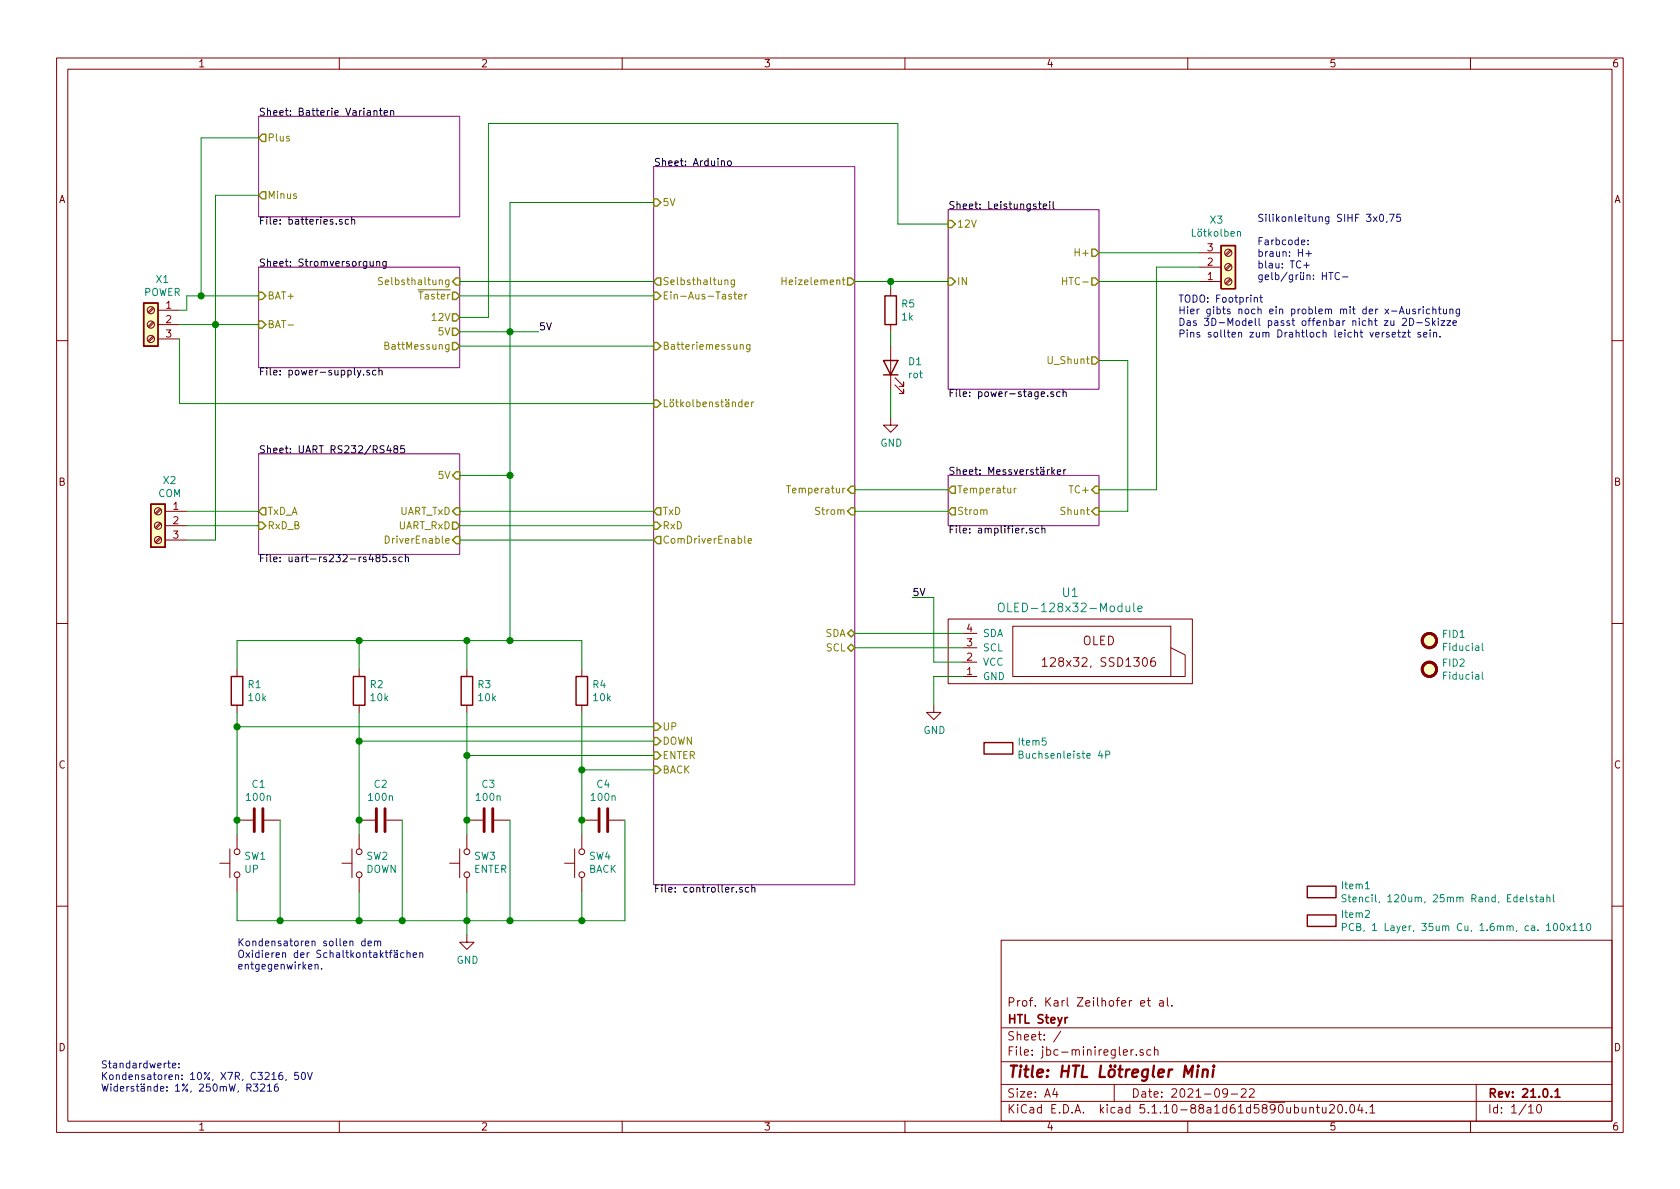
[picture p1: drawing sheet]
EESchema Schematic File Version 4
EELAYER 30 0
EELAYER END
$Descr A4 11693 8268
encoding utf-8
Sheet 1 10
Title "HTL Lötregler Mini"
Date "2021-09-22"
Rev "21.0.1"
Comp "HTL Steyr"
Comment1 "Prof. Karl Zeilhofer et al."
Comment2 ""
Comment3 ""
Comment4 ""
$EndDescr
$Sheet
S 4550 1150 1400 5000
U 608DBC3C
F0 "Arduino" 50
F1 "controller.sch" 50
F2 "Selbsthaltung" O L 4550 1950 50 
F3 "Heizelement" O R 5950 1950 50 
F4 "Temperatur" I R 5950 3400 50 
F5 "Batteriemessung" I L 4550 2400 50 
F6 "Ein-Aus-Taster" I L 4550 2050 50 
F7 "Strom" I R 5950 3550 50 
F8 "5V" I L 4550 1400 50 
F9 "UP" I L 4550 5050 50 
F10 "DOWN" I L 4550 5150 50 
F11 "ENTER" I L 4550 5250 50 
F12 "BACK" I L 4550 5350 50 
F13 "RxD" I L 4550 3650 50 
F14 "TxD" O L 4550 3550 50 
F15 "SCL" B R 5950 4500 50 
F16 "SDA" B R 5950 4400 50 
F17 "Lötkolbenständer" I L 4550 2800 50 
F18 "ComDriverEnable" O L 4550 3750 50 
$EndSheet
$Sheet
S 6600 3300 1050 350 
U 608DBC55
F0 "Messverstärker" 50
F1 "amplifier.sch" 50
F2 "TC+" I R 7650 3400 50 
F3 "Temperatur" O L 6600 3400 50 
F4 "Strom" O L 6600 3550 50 
F5 "Shunt" I R 7650 3550 50 
$EndSheet
$Sheet
S 6600 1450 1050 1250
U 608DBC6E
F0 "Leistungsteil" 50
F1 "power-stage.sch" 50
F2 "12V" I L 6600 1550 50 
F3 "IN" I L 6600 1950 50 
F4 "U_Shunt" O R 7650 2500 50 
F5 "HTC-" O R 7650 1950 50 
F6 "H+" O R 7650 1750 50 
$EndSheet
$Sheet
S 1800 1850 1400 700 
U 608DBC83
F0 "Stromversorgung" 50
F1 "power-supply.sch" 50
F2 "Selbsthaltung" I R 3200 1950 50 
F3 "BAT+" I L 1800 2050 50 
F4 "BAT-" I L 1800 2250 50 
F5 "~Taster" O R 3200 2050 50 
F6 "12V" O R 3200 2200 50 
F7 "5V" O R 3200 2300 50 
F8 "BattMessung" O R 3200 2400 50 
$EndSheet
$Comp
L Connector:Screw_Terminal_01x03 X3
U 1 1
P 8550 1850
F 0 "X3" H 8468 1525 50  0000 C CNN
F 1 "Lötkolben" H 8468 1616 50  0000 C CNN
F 2 "htl_connectors:Federklemme_KF142_3P_P5.08mm_C475145" H 8550 1850 50  0001 C CNN
F 3 "~" H 8550 1850 50  0001 C CNN
F 4 "C475145" H 8550 1850 50  0001 C CNN "DistOrderNr"
F 5 "LCSC" H 8550 1850 50  0001 C CNN "Distributor"
F 6 "0.1347" H 8550 1850 50  0001 C CNN "PriceEUR"
F 7 "100" H 8550 1850 50  0001 C CNN "PriceForQty"
F 8 "3 poles, 5.08mm, 15A 250V AWG14~22 1.5mm² P=5.08mm Spring Clamp System Terminal Block" H 8550 1850 50  0001 C CNN "Notes"
F 9 "41" H 8550 1850 50  0001 C CNN "Index"
	1    8550 1850
	1    0    0    1   
$EndComp
Wire Wire Line
	7650 1750 8350 1750
Wire Wire Line
	7650 1950 8350 1950
Wire Wire Line
	8350 1850 8050 1850
Wire Wire Line
	8050 1850 8050 3400
Wire Wire Line
	8050 3400 7650 3400
Wire Wire Line
	7650 2500 7850 2500
Wire Wire Line
	7850 2500 7850 3550
Wire Wire Line
	7850 3550 7650 3550
$Comp
L Connector:Screw_Terminal_01x03 X2
U 1 1
P 1100 3650
F 0 "X2" H 1018 3967 50  0000 C CNN
F 1 "COM" H 1018 3876 50  0000 C CNN
F 2 "htl_connectors:Federklemme_KF142_3P_P5.08mm_C475145" H 1100 3650 50  0001 C CNN
F 3 "~" H 1100 3650 50  0001 C CNN
F 4 "C475145" H 1100 3650 50  0001 C CNN "DistOrderNr"
F 5 "LCSC" H 1100 3650 50  0001 C CNN "Distributor"
F 6 "0.1347" H 1100 3650 50  0001 C CNN "PriceEUR"
F 7 "100" H 1100 3650 50  0001 C CNN "PriceForQty"
F 8 "3 poles, 5.08mm, 15A 250V AWG14~22 1.5mm² P=5.08mm Spring Clamp System Terminal Block" H 1100 3650 50  0001 C CNN "Notes"
F 9 "41" H 1100 3650 50  0001 C CNN "Index"
	1    1100 3650
	-1   0    0    -1  
$EndComp
Wire Wire Line
	1300 3550 1800 3550
Wire Wire Line
	1800 3650 1300 3650
Wire Wire Line
	1300 3750 1500 3750
$Sheet
S 1800 3150 1400 700 
U 60A756E2
F0 "UART RS232/RS485" 50
F1 "uart-rs232-rs485.sch" 50
F2 "5V" I R 3200 3300 50 
F3 "UART_TxD" I R 3200 3550 50 
F4 "RxD_B" I L 1800 3650 50 
F5 "UART_RxD" O R 3200 3650 50 
F6 "DriverEnable" I R 3200 3750 50 
F7 "TxD_A" O L 1800 3550 50 
$EndSheet
$Comp
L Switch:SW_Push SW?
U 1 1
P 3250 6000
AR Path="/608DBC3C/60AB2E65" Ref="SW?"  Part="1" 
AR Path="/60AB2E65" Ref="SW3"  Part="1" 
F 0 "SW3" V 3296 5952 50  0000 R CNN
F 1 "ENTER" V 3205 5952 50  0000 R CNN
F 2 "htl_smd:SW_Push_5.1mm_H1.5mm" H 3250 6200 50  0001 C CNN
F 3 "~" H 3250 6200 50  0001 C CNN
F 4 "C318884" H 3250 6000 50  0001 C CNN "DistOrderNr"
F 5 "LCSC" H 3250 6000 50  0001 C CNN "Distributor"
F 6 "TS-1187A-B-A-B" H 3250 6000 50  0001 C CNN "ManPartNr"
F 7 "XKB Connectivity" H 3250 6000 50  0001 C CNN "Manufacturer"
F 8 "SPST 50mA @ 12VDC Vertical Round Button 160gf SMD Tactile Switches" H 3250 6000 50  0001 C CNN "Notes"
F 9 "0.01" H 3250 6000 50  0001 C CNN "PriceEUR"
F 10 "500" H 3250 6000 50  0001 C CNN "PriceForQty"
F 11 "https://lcsc.com/product-detail/Tactile-Switches_XKB-Connectivity-TS-1187A-B-A-B_C318884.html" H 3250 6000 50  0001 C CNN "Weblink"
F 12 "33" H 3250 6000 50  0001 C CNN "Index"
	1    3250 6000
	0    -1   -1   0   
$EndComp
$Comp
L Switch:SW_Push SW?
U 1 1
P 4050 6000
AR Path="/608DBC3C/60AB2E6B" Ref="SW?"  Part="1" 
AR Path="/60AB2E6B" Ref="SW4"  Part="1" 
F 0 "SW4" V 4096 5952 50  0000 R CNN
F 1 "BACK" V 4005 5952 50  0000 R CNN
F 2 "htl_smd:SW_Push_5.1mm_H1.5mm" H 4050 6200 50  0001 C CNN
F 3 "~" H 4050 6200 50  0001 C CNN
F 4 "C318884" H 4050 6000 50  0001 C CNN "DistOrderNr"
F 5 "LCSC" H 4050 6000 50  0001 C CNN "Distributor"
F 6 "TS-1187A-B-A-B" H 4050 6000 50  0001 C CNN "ManPartNr"
F 7 "XKB Connectivity" H 4050 6000 50  0001 C CNN "Manufacturer"
F 8 "SPST 50mA @ 12VDC Vertical Round Button 160gf SMD Tactile Switches" H 4050 6000 50  0001 C CNN "Notes"
F 9 "0.01" H 4050 6000 50  0001 C CNN "PriceEUR"
F 10 "500" H 4050 6000 50  0001 C CNN "PriceForQty"
F 11 "https://lcsc.com/product-detail/Tactile-Switches_XKB-Connectivity-TS-1187A-B-A-B_C318884.html" H 4050 6000 50  0001 C CNN "Weblink"
F 12 "33" H 4050 6000 50  0001 C CNN "Index"
	1    4050 6000
	0    -1   -1   0   
$EndComp
$Comp
L Device:R R?
U 1 1
P 3250 4800
AR Path="/608DBC3C/60AB2E71" Ref="R?"  Part="1" 
AR Path="/60AB2E71" Ref="R3"  Part="1" 
F 0 "R3" H 3320 4846 50  0000 L CNN
F 1 "10k" H 3320 4755 50  0000 L CNN
F 2 "Resistor_SMD:R_1206_3216Metric" V 3180 4800 50  0001 C CNN
F 3 "~" H 3250 4800 50  0001 C CNN
F 4 "0.01" H 3250 4800 50  0001 C CNN "PriceEUR"
F 5 "C118075" H 3250 4800 50  0001 C CNN "DistOrderNr"
F 6 "LCSC" H 3250 4800 50  0001 C CNN "Distributor"
F 7 "10kΩ ±5% 0.25W ±100ppm/℃ 3216 Chip Resistor" H 3250 4800 50  0001 C CNN "Notes"
F 8 "15" H 3250 4800 50  0001 C CNN "Index"
	1    3250 4800
	1    0    0    -1  
$EndComp
$Comp
L Device:R R?
U 1 1
P 4050 4800
AR Path="/608DBC3C/60AB2E77" Ref="R?"  Part="1" 
AR Path="/60AB2E77" Ref="R4"  Part="1" 
F 0 "R4" H 4120 4846 50  0000 L CNN
F 1 "10k" H 4120 4755 50  0000 L CNN
F 2 "Resistor_SMD:R_1206_3216Metric" V 3980 4800 50  0001 C CNN
F 3 "~" H 4050 4800 50  0001 C CNN
F 4 "0.01" H 4050 4800 50  0001 C CNN "PriceEUR"
F 5 "C118075" H 4050 4800 50  0001 C CNN "DistOrderNr"
F 6 "LCSC" H 4050 4800 50  0001 C CNN "Distributor"
F 7 "10kΩ ±5% 0.25W ±100ppm/℃ 3216 Chip Resistor" H 4050 4800 50  0001 C CNN "Notes"
F 8 "15" H 4050 4800 50  0001 C CNN "Index"
	1    4050 4800
	1    0    0    -1  
$EndComp
Wire Wire Line
	4050 4450 4050 4650
Connection ~ 3250 4450
Wire Wire Line
	3250 4450 3250 4650
Wire Wire Line
	4050 6200 4050 6400
Wire Wire Line
	3250 6400 3550 6400
Wire Wire Line
	3250 6200 3250 6400
$Comp
L power:GND #PWR?
U 1 1
P 3250 6500
AR Path="/608DBC3C/60AB2E88" Ref="#PWR?"  Part="1" 
AR Path="/60AB2E88" Ref="#PWR01"  Part="1" 
F 0 "#PWR01" H 3250 6250 50  0001 C CNN
F 1 "GND" H 3255 6327 50  0000 C CNN
F 2 "" H 3250 6500 50  0001 C CNN
F 3 "" H 3250 6500 50  0001 C CNN
	1    3250 6500
	1    0    0    -1  
$EndComp
Wire Wire Line
	3250 6500 3250 6400
Connection ~ 3250 6400
Wire Wire Line
	3550 2300 3550 3300
Wire Wire Line
	3200 3300 3550 3300
Wire Wire Line
	6250 850  6250 1550
Wire Wire Line
	6250 1550 6600 1550
Wire Wire Line
	3200 1950 4550 1950
Wire Wire Line
	3200 2050 4550 2050
Wire Wire Line
	3200 2400 4550 2400
Wire Wire Line
	3200 3550 4550 3550
Wire Wire Line
	3200 3650 4550 3650
Wire Wire Line
	6600 1950 6200 1950
Wire Wire Line
	6600 3400 5950 3400
Wire Wire Line
	6600 3550 5950 3550
Wire Wire Line
	3200 2200 3400 2200
Wire Wire Line
	3400 850  6250 850 
Wire Wire Line
	3400 850  3400 2200
Wire Wire Line
	4550 1400 3550 1400
Wire Wire Line
	3550 1400 3550 2300
Connection ~ 3550 2300
Wire Wire Line
	3250 4950 3250 5250
Wire Wire Line
	4050 4950 4050 5350
$Comp
L Switch:SW_Push SW?
U 1 1
P 1650 6000
AR Path="/608DBC3C/60AC53E0" Ref="SW?"  Part="1" 
AR Path="/60AC53E0" Ref="SW1"  Part="1" 
F 0 "SW1" V 1696 5952 50  0000 R CNN
F 1 "UP" V 1605 5952 50  0000 R CNN
F 2 "htl_smd:SW_Push_5.1mm_H1.5mm" H 1650 6200 50  0001 C CNN
F 3 "~" H 1650 6200 50  0001 C CNN
F 4 "C318884" H 1650 6000 50  0001 C CNN "DistOrderNr"
F 5 "LCSC" H 1650 6000 50  0001 C CNN "Distributor"
F 6 "TS-1187A-B-A-B" H 1650 6000 50  0001 C CNN "ManPartNr"
F 7 "XKB Connectivity" H 1650 6000 50  0001 C CNN "Manufacturer"
F 8 "SPST 50mA @ 12VDC Vertical Round Button 160gf SMD Tactile Switches" H 1650 6000 50  0001 C CNN "Notes"
F 9 "0.01" H 1650 6000 50  0001 C CNN "PriceEUR"
F 10 "500" H 1650 6000 50  0001 C CNN "PriceForQty"
F 11 "https://lcsc.com/product-detail/Tactile-Switches_XKB-Connectivity-TS-1187A-B-A-B_C318884.html" H 1650 6000 50  0001 C CNN "Weblink"
F 12 "33" H 1650 6000 50  0001 C CNN "Index"
	1    1650 6000
	0    -1   -1   0   
$EndComp
$Comp
L Switch:SW_Push SW?
U 1 1
P 2500 6000
AR Path="/608DBC3C/60AC53E6" Ref="SW?"  Part="1" 
AR Path="/60AC53E6" Ref="SW2"  Part="1" 
F 0 "SW2" V 2546 5952 50  0000 R CNN
F 1 "DOWN" V 2455 5952 50  0000 R CNN
F 2 "htl_smd:SW_Push_5.1mm_H1.5mm" H 2500 6200 50  0001 C CNN
F 3 "~" H 2500 6200 50  0001 C CNN
F 4 "C318884" H 2500 6000 50  0001 C CNN "DistOrderNr"
F 5 "LCSC" H 2500 6000 50  0001 C CNN "Distributor"
F 6 "TS-1187A-B-A-B" H 2500 6000 50  0001 C CNN "ManPartNr"
F 7 "XKB Connectivity" H 2500 6000 50  0001 C CNN "Manufacturer"
F 8 "SPST 50mA @ 12VDC Vertical Round Button 160gf SMD Tactile Switches" H 2500 6000 50  0001 C CNN "Notes"
F 9 "0.01" H 2500 6000 50  0001 C CNN "PriceEUR"
F 10 "500" H 2500 6000 50  0001 C CNN "PriceForQty"
F 11 "https://lcsc.com/product-detail/Tactile-Switches_XKB-Connectivity-TS-1187A-B-A-B_C318884.html" H 2500 6000 50  0001 C CNN "Weblink"
F 12 "33" H 2500 6000 50  0001 C CNN "Index"
	1    2500 6000
	0    -1   -1   0   
$EndComp
$Comp
L Device:R R?
U 1 1
P 1650 4800
AR Path="/608DBC3C/60AC53EC" Ref="R?"  Part="1" 
AR Path="/60AC53EC" Ref="R1"  Part="1" 
F 0 "R1" H 1720 4846 50  0000 L CNN
F 1 "10k" H 1720 4755 50  0000 L CNN
F 2 "Resistor_SMD:R_1206_3216Metric" V 1580 4800 50  0001 C CNN
F 3 "~" H 1650 4800 50  0001 C CNN
F 4 "0.01" H 1650 4800 50  0001 C CNN "PriceEUR"
F 5 "C118075" H 1650 4800 50  0001 C CNN "DistOrderNr"
F 6 "LCSC" H 1650 4800 50  0001 C CNN "Distributor"
F 7 "10kΩ ±5% 0.25W ±100ppm/℃ 3216 Chip Resistor" H 1650 4800 50  0001 C CNN "Notes"
F 8 "15" H 1650 4800 50  0001 C CNN "Index"
	1    1650 4800
	1    0    0    -1  
$EndComp
$Comp
L Device:R R?
U 1 1
P 2500 4800
AR Path="/608DBC3C/60AC53F2" Ref="R?"  Part="1" 
AR Path="/60AC53F2" Ref="R2"  Part="1" 
F 0 "R2" H 2570 4846 50  0000 L CNN
F 1 "10k" H 2570 4755 50  0000 L CNN
F 2 "Resistor_SMD:R_1206_3216Metric" V 2430 4800 50  0001 C CNN
F 3 "~" H 2500 4800 50  0001 C CNN
F 4 "0.01" H 2500 4800 50  0001 C CNN "PriceEUR"
F 5 "C118075" H 2500 4800 50  0001 C CNN "DistOrderNr"
F 6 "LCSC" H 2500 4800 50  0001 C CNN "Distributor"
F 7 "10kΩ ±5% 0.25W ±100ppm/℃ 3216 Chip Resistor" H 2500 4800 50  0001 C CNN "Notes"
F 8 "15" H 2500 4800 50  0001 C CNN "Index"
	1    2500 4800
	1    0    0    -1  
$EndComp
Wire Wire Line
	1650 4450 2500 4450
Wire Wire Line
	2500 4450 2500 4650
Wire Wire Line
	1650 4450 1650 4650
Wire Wire Line
	2500 6200 2500 6400
Wire Wire Line
	1650 6400 1950 6400
Wire Wire Line
	1650 6200 1650 6400
Wire Wire Line
	1650 4950 1650 5050
Wire Wire Line
	2500 4950 2500 5150
Wire Wire Line
	2500 6400 2800 6400
Connection ~ 2500 6400
Wire Wire Line
	2500 4450 3250 4450
Connection ~ 2500 4450
Wire Wire Line
	1650 5050 4550 5050
Connection ~ 1650 5050
Wire Wire Line
	1650 5050 1650 5700
Wire Wire Line
	2500 5150 4550 5150
Connection ~ 2500 5150
Wire Wire Line
	2500 5150 2500 5700
Wire Wire Line
	3250 5250 4550 5250
Connection ~ 3250 5250
Wire Wire Line
	3250 5250 3250 5700
Wire Wire Line
	4050 5350 4550 5350
Connection ~ 4050 5350
Wire Wire Line
	4050 5350 4050 5700
$Comp
L Device:LED D?
U 1 1
P 6200 2550
AR Path="/608DBC3C/60ADA10B" Ref="D?"  Part="1" 
AR Path="/60ADA10B" Ref="D1"  Part="1" 
F 0 "D1" V 6239 2432 50  0000 R CNN
F 1 "rot" V 6148 2432 50  0000 R CNN
F 2 "LED_SMD:LED_1206_3216Metric" H 6200 2550 50  0001 C CNN
F 3 "~" H 6200 2550 50  0001 C CNN
F 4 "C965823" H 6200 2550 50  0001 C CNN "DistOrderNr"
F 5 "LCSC" H 6200 2550 50  0001 C CNN "Distributor"
F 6 "LED, red, SMD3216" H 6200 2550 50  0001 C CNN "Notes"
F 7 "0.0079" H 6200 2550 50  0001 C CNN "PriceEUR"
F 8 "50" H 6200 2550 50  0001 C CNN "PriceForQty"
F 9 "46" H 6200 2550 50  0001 C CNN "Index"
	1    6200 2550
	0    -1   -1   0   
$EndComp
$Comp
L Device:R R?
U 1 1
P 6200 2150
AR Path="/608DBC3C/60ADA111" Ref="R?"  Part="1" 
AR Path="/60ADA111" Ref="R5"  Part="1" 
F 0 "R5" H 6270 2196 50  0000 L CNN
F 1 "1k" H 6270 2105 50  0000 L CNN
F 2 "Resistor_SMD:R_1206_3216Metric" V 6130 2150 50  0001 C CNN
F 3 "~" H 6200 2150 50  0001 C CNN
F 4 "0.0042" H 6200 2150 50  0001 C CNN "PriceEUR"
F 5 "C104601" H 6200 2150 50  0001 C CNN "DistOrderNr"
F 6 "LCSC" H 6200 2150 50  0001 C CNN "Distributor"
F 7 "RTT03101JTP" H 6200 2150 50  0001 C CNN "ManPartNr"
F 8 "RALEC" H 6200 2150 50  0001 C CNN "Manufacturer"
F 9 "1kΩ ±5% 0.25W ±100ppm/℃ 1206 Chip Resistor" H 6200 2150 50  0001 C CNN "Notes"
F 10 "50" H 6200 2150 50  0001 C CNN "PriceForQty"
F 11 "12" H 6200 2150 50  0001 C CNN "Index"
	1    6200 2150
	1    0    0    -1  
$EndComp
Wire Wire Line
	6200 2700 6200 2900
Wire Wire Line
	6200 2300 6200 2400
$Comp
L power:GND #PWR?
U 1 1
P 6200 2900
AR Path="/608DBC3C/60ADA119" Ref="#PWR?"  Part="1" 
AR Path="/60ADA119" Ref="#PWR02"  Part="1" 
F 0 "#PWR02" H 6200 2650 50  0001 C CNN
F 1 "GND" H 6205 2727 50  0000 C CNN
F 2 "" H 6200 2900 50  0001 C CNN
F 3 "" H 6200 2900 50  0001 C CNN
	1    6200 2900
	1    0    0    -1  
$EndComp
Wire Wire Line
	6200 2000 6200 1950
Connection ~ 6200 1950
Wire Wire Line
	6200 1950 5950 1950
Wire Wire Line
	1500 3750 1500 2250
Connection ~ 1500 2250
Wire Wire Line
	3550 3300 3550 4450
Wire Wire Line
	3250 4450 3550 4450
Connection ~ 3550 3300
Connection ~ 3550 4450
Wire Wire Line
	3550 4450 4050 4450
$Comp
L Device:C C1
U 1 1
P 1800 5700
F 0 "C1" V 1548 5700 50  0000 C CNN
F 1 "100n" V 1639 5700 50  0000 C CNN
F 2 "Capacitor_SMD:C_1206_3216Metric" H 1838 5550 50  0001 C CNN
F 3 "~" H 1800 5700 50  0001 C CNN
F 4 "C464972" H 1800 5700 50  0001 C CNN "DistOrderNr"
F 5 "LCSC" H 1800 5700 50  0001 C CNN "Distributor"
F 6 "FN31X104K500PXG" H 1800 5700 50  0001 C CNN "ManPartNr"
F 7 "PSA(Prosperity Dielectrics)" H 1800 5700 50  0001 C CNN "Manufacturer"
F 8 "100nF ±10% 50V X7R Multilayer Ceramic Capacitors MLCC" H 1800 5700 50  0001 C CNN "Notes"
F 9 "0.0093" H 1800 5700 50  0001 C CNN "PriceEUR"
F 10 "500" H 1800 5700 50  0001 C CNN "PriceForQty"
F 11 "" H 1800 5700 50  0001 C CNN "Weblink"
F 12 "40" H 1800 5700 50  0001 C CNN "Index"
F 13 "" H 1800 5700 50  0001 C CNN "NotesAlt"
	1    1800 5700
	0    1    1    0   
$EndComp
Connection ~ 1650 5700
Wire Wire Line
	1650 5700 1650 5800
Wire Wire Line
	1950 5700 1950 6400
Connection ~ 1950 6400
Wire Wire Line
	1950 6400 2500 6400
$Comp
L Device:C C2
U 1 1
P 2650 5700
F 0 "C2" V 2398 5700 50  0000 C CNN
F 1 "100n" V 2489 5700 50  0000 C CNN
F 2 "Capacitor_SMD:C_1206_3216Metric" H 2688 5550 50  0001 C CNN
F 3 "~" H 2650 5700 50  0001 C CNN
F 4 "C464972" H 2650 5700 50  0001 C CNN "DistOrderNr"
F 5 "LCSC" H 2650 5700 50  0001 C CNN "Distributor"
F 6 "FN31X104K500PXG" H 2650 5700 50  0001 C CNN "ManPartNr"
F 7 "PSA(Prosperity Dielectrics)" H 2650 5700 50  0001 C CNN "Manufacturer"
F 8 "100nF ±10% 50V X7R Multilayer Ceramic Capacitors MLCC" H 2650 5700 50  0001 C CNN "Notes"
F 9 "0.0093" H 2650 5700 50  0001 C CNN "PriceEUR"
F 10 "500" H 2650 5700 50  0001 C CNN "PriceForQty"
F 11 "" H 2650 5700 50  0001 C CNN "Weblink"
F 12 "40" H 2650 5700 50  0001 C CNN "Index"
F 13 "" H 2650 5700 50  0001 C CNN "NotesAlt"
	1    2650 5700
	0    1    1    0   
$EndComp
Connection ~ 2500 5700
Wire Wire Line
	2500 5700 2500 5800
Wire Wire Line
	2800 5700 2800 6400
Connection ~ 2800 6400
Wire Wire Line
	2800 6400 3250 6400
$Comp
L Device:C C3
U 1 1
P 3400 5700
F 0 "C3" V 3148 5700 50  0000 C CNN
F 1 "100n" V 3239 5700 50  0000 C CNN
F 2 "Capacitor_SMD:C_1206_3216Metric" H 3438 5550 50  0001 C CNN
F 3 "~" H 3400 5700 50  0001 C CNN
F 4 "C464972" H 3400 5700 50  0001 C CNN "DistOrderNr"
F 5 "LCSC" H 3400 5700 50  0001 C CNN "Distributor"
F 6 "FN31X104K500PXG" H 3400 5700 50  0001 C CNN "ManPartNr"
F 7 "PSA(Prosperity Dielectrics)" H 3400 5700 50  0001 C CNN "Manufacturer"
F 8 "100nF ±10% 50V X7R Multilayer Ceramic Capacitors MLCC" H 3400 5700 50  0001 C CNN "Notes"
F 9 "0.0093" H 3400 5700 50  0001 C CNN "PriceEUR"
F 10 "500" H 3400 5700 50  0001 C CNN "PriceForQty"
F 11 "" H 3400 5700 50  0001 C CNN "Weblink"
F 12 "40" H 3400 5700 50  0001 C CNN "Index"
F 13 "" H 3400 5700 50  0001 C CNN "NotesAlt"
	1    3400 5700
	0    1    1    0   
$EndComp
Connection ~ 3250 5700
Wire Wire Line
	3250 5700 3250 5800
Wire Wire Line
	3550 5700 3550 6400
Connection ~ 3550 6400
Wire Wire Line
	3550 6400 4050 6400
$Comp
L Device:C C4
U 1 1
P 4200 5700
F 0 "C4" V 3948 5700 50  0000 C CNN
F 1 "100n" V 4039 5700 50  0000 C CNN
F 2 "Capacitor_SMD:C_1206_3216Metric" H 4238 5550 50  0001 C CNN
F 3 "~" H 4200 5700 50  0001 C CNN
F 4 "C464972" H 4200 5700 50  0001 C CNN "DistOrderNr"
F 5 "LCSC" H 4200 5700 50  0001 C CNN "Distributor"
F 6 "FN31X104K500PXG" H 4200 5700 50  0001 C CNN "ManPartNr"
F 7 "PSA(Prosperity Dielectrics)" H 4200 5700 50  0001 C CNN "Manufacturer"
F 8 "100nF ±10% 50V X7R Multilayer Ceramic Capacitors MLCC" H 4200 5700 50  0001 C CNN "Notes"
F 9 "0.0093" H 4200 5700 50  0001 C CNN "PriceEUR"
F 10 "500" H 4200 5700 50  0001 C CNN "PriceForQty"
F 11 "" H 4200 5700 50  0001 C CNN "Weblink"
F 12 "40" H 4200 5700 50  0001 C CNN "Index"
F 13 "" H 4200 5700 50  0001 C CNN "NotesAlt"
	1    4200 5700
	0    1    1    0   
$EndComp
Connection ~ 4050 5700
Wire Wire Line
	4050 5700 4050 5800
Wire Wire Line
	4350 5700 4350 6400
Wire Wire Line
	4350 6400 4050 6400
Connection ~ 4050 6400
Text Notes 1650 6750 0    50   ~ 0
Kondensatoren sollen dem\nOxidieren der Schaltkontaktfächen\nentgegenwirken. 
$Comp
L htl_modules:OLED-128x32-Module U1
U 1 1
P 7450 4500
F 0 "U1" H 7450 4887 60  0000 C CNN
F 1 "OLED-128x32-Module" H 7450 4781 60  0000 C CNN
F 2 "htl_modules:OLED-128x32" H 6650 4050 60  0001 C CNN
F 3 "" H 6650 4050 60  0001 C CNN
F 4 "AliExpress, SAMIORE Store" H 7450 4500 50  0001 C CNN "Distributor"
F 5 "1.38" H 7450 4500 50  0001 C CNN "PriceEUR"
F 6 "100" H 7450 4500 50  0001 C CNN "PriceForQty"
F 7 "https://www.aliexpress.com/item/32672229793.html?spm=a2g0s.9042311.0.0.202b4c4d7Uzd2y" H 7450 4500 50  0001 C CNN "Weblink"
F 8 "OLED, 128x32, 23mm, I2C, 3.3/5V, weiß, SSD1306" H 7450 4500 50  0001 C CNN "Notes"
F 9 "OLED_128x64_white" H 7450 4500 50  0001 C CNN "DistOrderNr"
F 10 "55" H 7450 4500 50  0001 C CNN "Index"
	1    7450 4500
	1    0    0    -1  
$EndComp
$Comp
L power:GND #PWR03
U 1 1
P 6500 4900
F 0 "#PWR03" H 6500 4650 50  0001 C CNN
F 1 "GND" H 6505 4727 50  0000 C CNN
F 2 "" H 6500 4900 50  0001 C CNN
F 3 "" H 6500 4900 50  0001 C CNN
	1    6500 4900
	1    0    0    -1  
$EndComp
Wire Wire Line
	6500 4900 6500 4700
Wire Wire Line
	6500 4700 6700 4700
Wire Wire Line
	6700 4600 6500 4600
Wire Wire Line
	6500 4600 6500 4150
Text Label 6350 4150 0    50   ~ 0
5V
Wire Wire Line
	6350 4150 6500 4150
Wire Wire Line
	6700 4400 5950 4400
Wire Wire Line
	6700 4500 5950 4500
Text Notes 700  7600 0    50   ~ 0
Standardwerte:\nKondensatoren: 10%, X7R, C3216, 50V\nWiderstände: 1%, 250mW, R3216
$Comp
L htl_virtual:Item Item2
U 1 1
P 9200 6400
F 0 "Item2" H 9330 6446 50  0000 L CNN
F 1 "PCB, 1 Layer, 35um Cu, 1.6mm, ca. 100x110" H 9330 6355 50  0000 L CNN
F 2 "htl_virtual:Virtual-Item" H 9200 6330 50  0001 C CNN
F 3 "~" V 9200 6400 50  0001 C CNN
F 4 "Custom2" H 9200 6400 50  0001 C CNN "DistOrderNr"
F 5 "Multi-CB" H 9200 6400 50  0001 C CNN "Distributor"
F 6 "Multi-CB" H 9200 6400 50  0001 C CNN "Manufacturer"
F 7 "3.55" H 9200 6400 50  0001 C CNN "PriceEUR"
F 8 "40" H 9200 6400 50  0001 C CNN "PriceForQty"
F 9 "51" H 9200 6400 50  0001 C CNN "Index"
	1    9200 6400
	1    0    0    -1  
$EndComp
$Comp
L htl_virtual:Item Item1
U 1 1
P 9200 6200
F 0 "Item1" H 9330 6246 50  0000 L CNN
F 1 "Stencil, 120um, 25mm Rand, Edelstahl" H 9330 6155 50  0000 L CNN
F 2 "htl_virtual:Virtual-Item" H 9200 6130 50  0001 C CNN
F 3 "~" V 9200 6200 50  0001 C CNN
F 4 "Custom1" H 9200 6200 50  0001 C CNN "DistOrderNr"
F 5 "Multi-CB" H 9200 6200 50  0001 C CNN "Distributor"
F 6 "Multi-CB" H 9200 6200 50  0001 C CNN "Manufacturer"
F 7 "0.53" H 9200 6200 50  0001 C CNN "PriceEUR"
F 8 "40" H 9200 6200 50  0001 C CNN "PriceForQty"
F 9 "50" H 9200 6200 50  0001 C CNN "Index"
	1    9200 6200
	1    0    0    -1  
$EndComp
$Comp
L Mechanical:Fiducial FID2
U 1 1
P 9950 4650
F 0 "FID2" H 10035 4696 50  0000 L CNN
F 1 "Fiducial" H 10035 4605 50  0000 L CNN
F 2 "htl_mechanical:paste-fiducial" H 9950 4650 50  0001 C CNN
F 3 "~" H 9950 4650 50  0001 C CNN
F 4 "NAP1" H 9950 4650 50  0001 C CNN "DistOrderNr"
F 5 "Not a Part" H 9950 4650 50  0001 C CNN "Manufacturer"
F 6 "0.00" H 9950 4650 50  0001 C CNN "PriceEUR"
F 7 "NAP" H 9950 4650 50  0001 C CNN "Distributor"
F 8 "52" H 9950 4650 50  0001 C CNN "Index"
	1    9950 4650
	1    0    0    -1  
$EndComp
$Comp
L Mechanical:Fiducial FID1
U 1 1
P 9950 4450
F 0 "FID1" H 10035 4496 50  0000 L CNN
F 1 "Fiducial" H 10035 4405 50  0000 L CNN
F 2 "htl_mechanical:paste-fiducial" H 9950 4450 50  0001 C CNN
F 3 "~" H 9950 4450 50  0001 C CNN
F 4 "NAP1" H 9950 4450 50  0001 C CNN "DistOrderNr"
F 5 "Not a Part" H 9950 4450 50  0001 C CNN "Manufacturer"
F 6 "0.00" H 9950 4450 50  0001 C CNN "PriceEUR"
F 7 "NAP" H 9950 4450 50  0001 C CNN "Distributor"
F 8 "52" H 9950 4450 50  0001 C CNN "Index"
	1    9950 4450
	1    0    0    -1  
$EndComp
$Comp
L Connector:Screw_Terminal_01x03 X1
U 1 1
P 1050 2250
F 0 "X1" H 968 2567 50  0000 C CNN
F 1 "POWER" H 968 2476 50  0000 C CNN
F 2 "htl_connectors:Federklemme_KF142_3P_P5.08mm_C475145" H 1050 2250 50  0001 C CNN
F 3 "~" H 1050 2250 50  0001 C CNN
F 4 "C475145" H 1050 2250 50  0001 C CNN "DistOrderNr"
F 5 "LCSC" H 1050 2250 50  0001 C CNN "Distributor"
F 6 "0.1347" H 1050 2250 50  0001 C CNN "PriceEUR"
F 7 "100" H 1050 2250 50  0001 C CNN "PriceForQty"
F 8 "3 poles, 5.08mm, 15A 250V AWG14~22 1.5mm² P=5.08mm Spring Clamp System Terminal Block" H 1050 2250 50  0001 C CNN "Notes"
F 9 "41" H 1050 2250 50  0001 C CNN "Index"
	1    1050 2250
	-1   0    0    -1  
$EndComp
Wire Wire Line
	1250 2250 1500 2250
Wire Wire Line
	1300 2150 1250 2150
Wire Wire Line
	1300 2050 1300 2150
Wire Wire Line
	1250 2350 1250 2800
Wire Wire Line
	1250 2800 4550 2800
Wire Wire Line
	1300 2050 1400 2050
$Sheet
S 1800 800  1400 700 
U 60BEB366
F0 "Batterie Varianten" 50
F1 "batteries.sch" 50
F2 "Plus" O L 1800 950 50 
F3 "Minus" O L 1800 1350 50 
$EndSheet
Wire Wire Line
	1800 950  1400 950 
Wire Wire Line
	1400 950  1400 2050
Connection ~ 1400 2050
Wire Wire Line
	1400 2050 1800 2050
Wire Wire Line
	1800 1350 1500 1350
Wire Wire Line
	1500 1350 1500 2250
Wire Wire Line
	1500 2250 1800 2250
Text Label 3750 2300 0    50   ~ 0
5V
Wire Wire Line
	3200 2300 3550 2300
Wire Wire Line
	3550 2300 3750 2300
Text Notes 8200 2350 0    50   ~ 0
TODO: Footprint\nHier gibts noch ein problem mit der x-Ausrichtung\nDas 3D-Modell passt offenbar nicht zu 2D-Skizze\nPins sollten zum Drahtloch leicht versetzt sein.
Wire Wire Line
	3200 3750 4550 3750
$Comp
L htl_virtual:Item Item5
U 1 1
P 6950 5200
F 0 "Item5" H 7080 5246 50  0000 L CNN
F 1 "Buchsenleiste 4P" H 7080 5155 50  0000 L CNN
F 2 "htl_virtual:Virtual-Item" H 6950 5130 50  0001 C CNN
F 3 "~" V 6950 5200 50  0001 C CNN
F 4 "CJT(Changjiang Connectors)" H 6950 5200 50  0001 C CNN "Manufacturer"
F 5 "A2541HWV-4P" H 6950 5200 50  0001 C CNN "ManPartNr"
F 6 "LCSC" H 6950 5200 50  0001 C CNN "Distributor"
F 7 "C225501" H 6950 5200 50  0001 C CNN "DistOrderNr"
F 8 "0.0517" H 6950 5200 50  0001 C CNN "PriceEUR"
F 9 "50" H 6950 5200 50  0001 C CNN "PriceForQty"
F 10 "https://lcsc.com/product-detail/Pin-Header-Female-Header_CJT-Changjiang-Connectors-A2541HWV-4P_C225501.html" H 6950 5200 50  0001 C CNN "Weblink"
F 11 "Buchsenleiste, 8.5mm hoch, 2.54mm Raster" H 6950 5200 50  0001 C CNN "Notes"
F 12 "25" H 6950 5200 50  0001 C CNN "Index"
	1    6950 5200
	1    0    0    -1  
$EndComp
Text Notes 8750 1950 0    50   ~ 0
Silikonleitung SIHF 3x0,75\n\nFarbcode:\nbraun: H+\nblau: TC+\ngelb/grün: HTC-
$EndSCHEMATC
